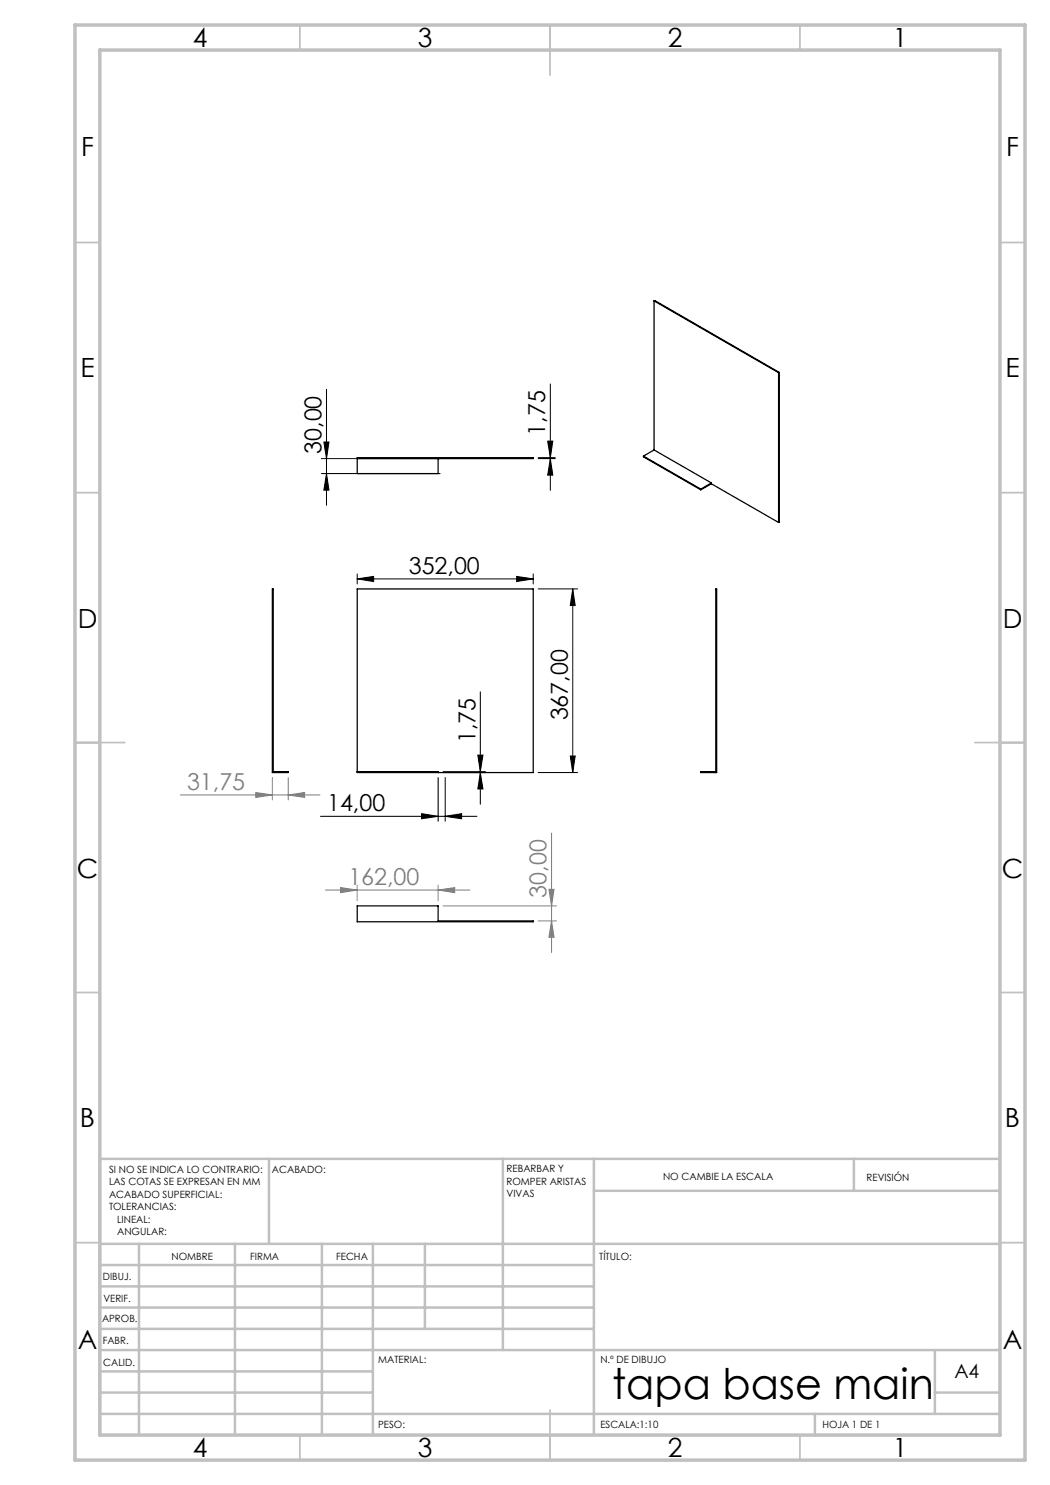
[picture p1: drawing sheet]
<svg xmlns="http://www.w3.org/2000/svg" width="210mm" height="297mm" viewBox="0 0 210 297" stroke-linecap="round" stroke-linejoin="round" font-family="sans-serif">
<g fill="none" stroke="#000" stroke-width=".2">
<path d="M65.3 77.9v23.2M110.1 76.8v21.3M64.3 91.7h23.7M64.3 94.7h23.7M64.8 88.4h1l-.5 3.3zM65.3 94.7l.5 3.3h-1zM107.6 91.7h3.5M107.6 91.5h3.5M109.5 88.2h1.1l-.5 3.3zM110.1 91.7l.5 3.3h-1.1zM71.4 115.8l3.3-.5v1zM71.4 114.8v2"/>
<path d="M71.4 115.8h35.2M103.3 115.3l3.3 .5-3.3 .5zM106.6 114.8v2M107.6 117.8h7.9M114.5 117.8v36.7M114.5 117.8l.5 3.3h-.9zM96.1 138.4v22.5M87.6 155.5v8.7M88.6 154.5h8.5M88.6 154.3h8.5M89 155.5v8.7M95.6 151h1l-.5 3.3z"/>
<path d="M96.1 154.5l.5 3.3h-1zM107.6 154.5h7.9M114.1 151.2h.9l-.5 3.3zM64.1 163.3h31.3M84.3 162.7l3.3 .6-3.3 .5zM89 163.3l3.3-.6v1.1z"/>
</g>
<g fill="none" stroke="#808080" stroke-width=".2">
<path d="M36.1 159h27.9M51.2 158.5l3.3 .5-3.3 .5zM54.5 155.5v4.5M57.6 159l3.3-.5v1zM57.6 155.5v4.5M65.1 178h28.9M68.1 177.5l3.3 .5-3.3 .5zM71.4 177v3.2M87.6 178l3.3-.5v1zM87.6 177v3.2M109.8 177.9h1l-.5 3.3zM110.3 166.6v23.9"/>
<path d="M88.6 181.2h22.7M107.6 184.2h3.7M110.3 184.2l.5 3.3h-1z"/>
</g>
<g fill="none" stroke="#c0c0c0" stroke-width=".35">
<path d="M60 5v5M110 5v10M160 5v5M15 48.5h5M200 48.5h5M15 98.5h5M200 98.5h5M15 148.5h10M195 148.5h10M15 198.5h5M200 198.5h5M15 248.5h5"/>
<path d="M200 248.5h5M60 287v5M110 282v10M160 287v5"/>
</g>
<g fill="none" stroke="#c0c0c0" stroke-width=".5">
<path d="M53.8 231.8v17M100.6 231.8v38.2M118.8 231.8v55.2M118.8 238.2h81.2M170.8 231.8v6.4M200 231.8h-180v55.2M20 248.8h180M20 257.3h98.8M20 253h98.8M27.8 248.8v38.2M47 248.8v38.2M64.4 248.8v38.2"/>
<path d="M74.6 248.8v38.2M85 248.8v17M20 265.8h98.8M20 261.5h98.8M20 278.5h54.6M20 274.3h54.6M20 270h180M187 278.5h13M187 270v12.8M20 282.8h180M163 282.8v4.2"/>
</g>
<path d="M15 5h190v287h-190zM20 10h180v277h-180z" fill="none" stroke="#c0c0c0" stroke-width=".7"/>
<g fill="#000">
<path d="M64.8 88.4h1l-.5 3.3zM65.3 94.7l.5 3.3h-1z"/>
<path d="M71.4 115.8l3.3-.5v1zM103.3 115.3l3.3 .5-3.3 .5zM84.3 162.7l3.3 .6-3.3 .5zM89 163.3l3.3-.6v1.1z"/>
<path d="M114.1 151.2h.9l-.5 3.3zM114.5 117.8l.5 3.3h-.9zM96.1 154.5l.5 3.3h-1zM95.6 151h1l-.5 3.3zM110.1 91.7l.5 3.3h-1.1zM109.5 88.2h1.1l-.5 3.3z"/>
</g>
<g fill="#808080">
<path d="M68.1 177.5l3.3 .5-3.3 .5zM87.6 178l3.3-.5v1z"/>
<path d="M51.2 158.5l3.3 .5-3.3 .5zM57.6 159l3.3-.5v1z"/>
<path d="M109.8 177.9h1l-.5 3.3zM110.3 184.2l.5 3.3h-1z"/>
</g>
<g fill="none" stroke="#000" stroke-width=".25">
<path d="M130.8 60.2v29.8M130.8 60.2l24.9 14.3M130.8 60.2l.2-.1 24.8 14.4M155.7 74.5v30M155.8 74.5h-.1M155.8 74.5v29.9l-.1 .1M71.4 91.7h35.2v-.2h-35.2v3.2h16.2v-3M128.7 91.2l11.5 6.6M128.7 91.2v.2l11.5 6.6M130.8 90l11.5 6.6M130.8 90l-2.1 1.2M140.2 97.8v.2"/>
<path d="M142.3 96.8l13.4 7.7M142.3 96.6v.2M142.3 96.6l-2.1 1.2M142.3 96.8l-2.1 1.2M54.5 117.8h.1v36.5h3v.2h-3.1zM71.4 117.8h35.2v36.7h-35.2zM71.4 154.3h16.2v.2M143.2 154.3h-3v.2h3.1v-36.7h-.1v36.7M71.4 181.2h16.2v3h19v.2h-35.2z"/>
</g>
<text font-size="8.5" x="122.4" y="279.7">tapa base main</text>
<g font-size="5.3">
<text x="38.5" y="9.5">4</text>
<text x="83.5" y="9.5">3</text>
<text x="133.6" y="9.5">2</text>
<text x="178.6" y="9.5">1</text>
<text x="16.2" y="31.3">F</text>
<text x="201.2" y="31.3">F</text>
<text x="16.1" y="75.5">E</text>
<text x="201.1" y="75.5">E</text>
<text x="15.5" y="125.5">D</text>
<text x="200.5" y="125.5">D</text>
<text x="15.4" y="175.5">C</text>
<text x="200.4" y="175.5">C</text>
<text x="16" y="225.5">B</text>
<text x="201" y="225.5">B</text>
<text x="15.5" y="269.8">A</text>
<text x="200.5" y="269.8">A</text>
<text x="38.5" y="291.5">4</text>
<text x="83.5" y="291.5">3</text>
<text x="133.6" y="291.5">2</text>
<text x="178.6" y="291.5">1</text>
</g>
<g font-size="4.7">
<text x="109.1" y="87.1" transform="rotate(-90 109.1 87.1)">1,75</text>
<text x="64.3" y="90.8" transform="rotate(-90 64.3 90.8)">30,00</text>
<text x="81.8" y="114.8">352,00</text>
<text x="95.1" y="148.7" transform="rotate(-90 95.1 148.7)">1,75</text>
<text x="113.6" y="144.1" transform="rotate(-90 113.6 144.1)">367,00</text>
<text x="65.4" y="162.2">14,00</text>
</g>
<g font-size="4.7" fill="#808080">
<text x="37.4" y="158">31,75</text>
<text x="69.7" y="177">162,00</text>
<text x="109.3" y="179.5" transform="rotate(-90 109.3 179.5)">30,00</text>
</g>
<text font-size="3.9" x="190.9" y="275.5">A4</text>
<g font-size="2">
<text x="21.8" y="234.6">SI NO SE INDICA LO CONTRARIO:</text>
<text x="21.8" y="237.1">LAS COTAS SE EXPRESAN EN MM</text>
<text x="21.8" y="239.6">ACABADO SUPERFICIAL:</text>
<text x="54.4" y="234.6">ACABADO:</text>
<text x="101.3" y="234.5">REBARBAR Y</text>
<text x="101.3" y="237">ROMPER ARISTAS</text>
<text x="101.3" y="239.5">VIVAS</text>
<text x="132.6" y="236">NO CAMBIE LA ESCALA</text>
<text x="173.3" y="236.2">REVISIÓN</text>
<text x="21.8" y="242.1">TOLERANCIAS:</text>
<text x="23.4" y="244.6">LINEAL:</text>
<text x="23.4" y="247.1">ANGULAR:</text>
<text x="34.3" y="252">NOMBRE</text>
<text x="50" y="251.9">FIRMA</text>
<text x="67.2" y="251.9">FECHA</text>
<text x="119.9" y="251.9">TÍTULO:</text>
<text x="20.6" y="256.1">DIBUJ.</text>
<text x="20.7" y="260.3">VERIF.</text>
<text x="20.4" y="264.4">APROB.</text>
<text x="20.5" y="268.8">FABR.</text>
<text x="20.7" y="273.1">CALID.</text>
<text x="75.6" y="272.5">MATERIAL:</text>
<text x="120.1" y="272.5">N.º DE DIBUJO</text>
<text x="75.6" y="285.5">PESO:</text>
<text x="120.1" y="285.6">ESCALA:1:10</text>
<text x="164.5" y="285.6">HOJA 1 DE 1</text>
</g>
</svg>
